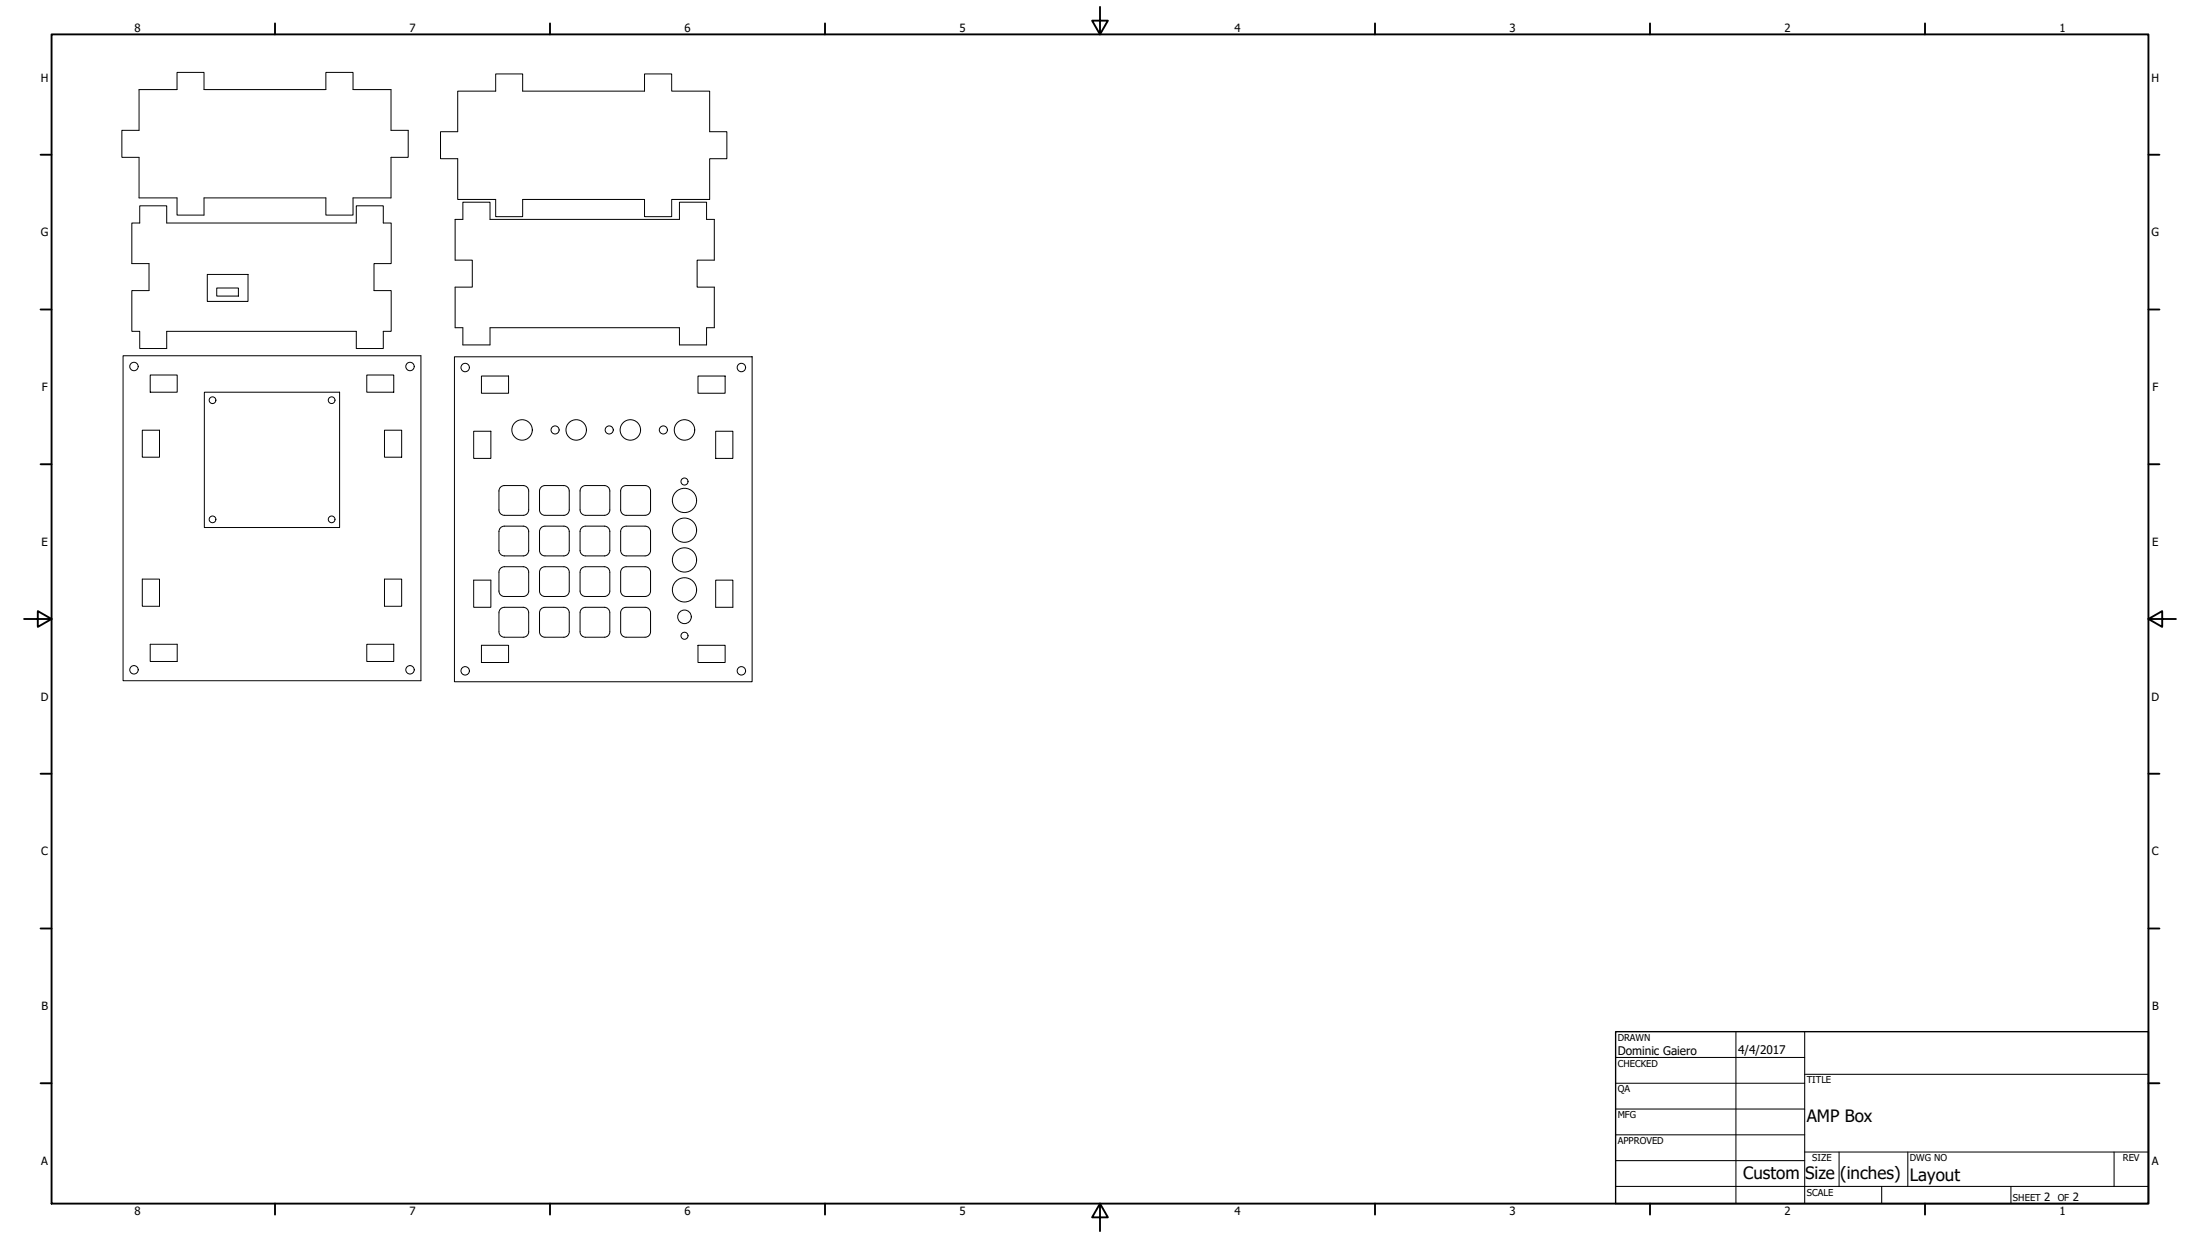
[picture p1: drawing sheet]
<svg xmlns="http://www.w3.org/2000/svg" width="813mm" height="457mm" viewBox="0 0 813 457" stroke-linecap="round" stroke-linejoin="round" font-family="sans-serif">
<!-- layer: Sketch Geometry (ANSI) -->
<g fill="none" stroke="#000" stroke-width=".37">
<path d="M51.4 33.1h14v-6.4h10v6.4h45v-6.4h10v6.4h14.1v15h6.3v10h-6.3v15h-14.1v6.3h-10v-6.3h-45v6.3h-10v-6.3h-14v-15h-6.4v-10h6.4zM169.1 33.7h14v-6.4h10v6.4h45v-6.4h10.1v6.4h14v14.9h6.3v10h-6.3v15.1h-14v6.3h-10.1v-6.3h-45v6.3h-10v-6.3h-14v-15.1h-6.3v-10h6.3zM51.6 76h10v6.4h70v-6.4h10v6.4h2.9v14.9h-6.3v10h6.3v15.1h-2.9v6.3h-10v-6.3h-70v6.3h-10v-6.3h-2.9v-15.1h6.4v-10h-6.4v-14.9h2.9zM171 74.7h10v6.3h70v-6.3h10v6.3h2.9v15.1h-6.3v9.9h6.3v15h-2.9v6.4h-10v-6.4h-70v6.4h-10v-6.4h-2.9v-15h6.4v-9.9h-6.4v-15.1h2.9zM76.6 101.3h15v10h-15zM80.1 106.4h8v2.9h-8zM45.5 131.4h110v120h-110zM55.5 138.5h10v6.3h-10zM135.5 138.5h10v6.3h-10zM167.9 131.8h110v120h-110zM177.9 138.9h10v6.3h-10zM257.9 138.9h10v6.3h-10z"/>
<path d="M52.6 158.9h6.3v9.9h-6.3zM75.5 144.8h50v50h-50zM142 158.9h6.4v9.9h-6.4zM175 159.3h6.4v10h-6.4zM264.4 159.3h6.4v10h-6.4zM186.3 179.3l-1 .3-.9 1.2-.1 7.5 .6 1.4 1.4 .6h7.1l1.3-.6 .6-1.4v-7l-.6-1.4-1.4-.6h-7M201.3 179.3l-1 .3-.9 1.2-.1 7.5 .3 1 .7 .7 1 .3h7M201.4 179.3h6.9M208.3 179.3l1 .3 .9 1.2 .1 7.5-.6 1.4-1.4 .6M216.3 179.3l-1 .3-.9 1.2-.1 7.5 .6 1.4 1.4 .6h7l1.4-.6 .6-1.4v-7l-.6-1.4-1.4-.6h-7M231.3 179.3l-1.4 .6-.6 1.4 .1 7.5 .9 1.2 1 .3M231.3 179.3h7"/>
<path d="M238.3 179.3l1.1 .3 .9 1.2v7.5l-.5 1.4-1.5 .6M184.9 194.9l1.4-.6h7l1.4 .6 .6 1.4v7l-.6 1.4-1.3 .6h-7.1l-1.4-.6-.6-1.4v-7zM208.3 194.3l1 .3 .9 1.2 .1 7.5-.6 1.4-1.4 .6M208.3 194.3h-7l-1.4 .6-.6 1.4v7l.3 1 1.2 .9 7.5 .1M214.9 194.9l1.4-.6h7l1.4 .6 .6 1.4v7l-.6 1.4-1.4 .6h-7l-1.4-.6-.6-1.4v-7zM231.3 194.3l-1.4 .6-.6 1.4 .1 7.5 .9 1.2 1 .3M231.3 194.3h7M231.3 190.3h7M238.3 194.3l1.1 .3 .9 1.2v7.5l-.5 1.4-1.5 .6M52.6 213.9h6.3v10h-6.3zM142 213.9h6.4v10h-6.4zM175 214.2h6.4v10.1h-6.4z"/>
<path d="M184.3 218.3l.6 1.4 1.4 .6 7.6-.1 1.2-.9 .2-1M184.3 218.3l.1-7.5 .9-1.2 1-.3h7.1l1.3 .6 .6 1.4v7M199.3 218.3l.3 1 1.2 .9 7.5 .1M208.3 209.3l1 .3 .9 1.2 .1 7.5M208.3 209.3h-7l-1.4 .6-.6 1.4v7M210.3 218.3l-.6 1.4-1.4 .6M214.3 218.3l.1-7.5 .9-1.2 1-.3h7l1.4 .6 .6 1.4v7M214.3 218.3l.6 1.4 1.4 .6 7.5-.1 1.2-.9 .3-1M229.3 218.3l.6 1.4 1.4 .6M231.3 209.3l-1 .3-.9 1.2-.1 7.5M231.3 209.3h7M231.3 205.3h7"/>
<path d="M238.3 209.3l1.1 .3 .9 1.2v7.5M240.3 218.3l-.5 1.4-1.5 .6M264.4 214.2h6.4v10.1h-6.4zM55.5 237.9h10v6.4h-10zM135.5 237.9h10v6.4h-10zM177.9 238.3h10v6.4h-10zM184.9 224.9l1.4-.6h7l1.4 .6 .6 1.4v7l-.6 1.4-1.3 .6h-7.1l-1.4-.6-.6-1.4v-7zM208.3 224.3l1 .3 .9 1.2 .1 7.5-.6 1.4-1.4 .6M208.3 224.3h-7l-1.4 .6-.6 1.4v7l.3 1 1.2 1h7.5M214.9 224.9l1.4-.6h7l1.4 .6 .6 1.4v7l-.6 1.4-1.4 .6h-7l-1.4-.6-.6-1.4v-7zM231.3 224.3l-1.4 .6-.6 1.4 .1 7.6 .9 1.2 1 .2M231.3 224.3h7"/>
<path d="M231.3 235.3h7M231.3 220.3h7M238.3 224.3l1.1 .3 .9 1.2v7.5l-.5 1.4-1.5 .6M257.9 238.3h10v6.4h-10z"/>
<circle cx="49.5" cy="135.4" r="1.56"/>
<circle cx="151.5" cy="135.4" r="1.56"/>
<circle cx="171.9" cy="135.7" r="1.56"/>
<circle cx="273.9" cy="135.7" r="1.56"/>
<circle cx="78.5" cy="147.8" r="1.24"/>
<circle cx="122.5" cy="147.8" r="1.24"/>
<circle cx="192.9" cy="158.8" r="3.8"/>
<circle cx="205.1" cy="158.8" r="1.49"/>
<circle cx="212.9" cy="158.8" r="3.8"/>
<circle cx="225.1" cy="158.8" r="1.49"/>
<circle cx="232.9" cy="158.8" r="3.8"/>
<circle cx="245.1" cy="158.8" r="1.49"/>
<circle cx="252.9" cy="158.8" r="3.8"/>
<circle cx="252.9" cy="177.8" r="1.3"/>
<circle cx="78.5" cy="191.8" r="1.24"/>
<circle cx="122.5" cy="191.8" r="1.24"/>
<circle cx="252.9" cy="184.8" r="4.5"/>
<circle cx="252.9" cy="195.8" r="4.5"/>
<circle cx="252.9" cy="206.8" r="4.5"/>
<circle cx="252.9" cy="217.8" r="4.5"/>
<circle cx="252.9" cy="227.8" r="2.51"/>
<circle cx="252.9" cy="234.8" r="1.3"/>
<circle cx="49.5" cy="247.4" r="1.56"/>
<circle cx="151.5" cy="247.4" r="1.56"/>
<circle cx="171.9" cy="247.7" r="1.56"/>
<circle cx="273.9" cy="247.7" r="1.56"/>
</g>
<!-- layer: Title (ANSI) -->
<g fill="none" stroke="#000" stroke-width=".38">
<path d="M596.9 390.5h69.8M641.3 381v63.5M666.7 396.7h127M666.7 381v63.5M596.9 400h69.8M596.9 409.6h69.8M596.9 419.1h69.8M596.9 438.1h196.8M596.9 428.6h69.8M666.7 425.4h127M679.4 425.4v12.7M695.2 438.1v6.4"/>
<path d="M704.8 425.4v12.7M742.9 438.1v6.4M781 425.4v12.7"/>
</g>
<path d="M596.9 381h196.8v63.5h-196.8z" fill="none" stroke="#000" stroke-width=".51"/>
<!-- layer: Border (ANSI) -->
<g fill="none" stroke="#000" stroke-width=".7">
<path d="M19 12.7h774.7v431.8h-774.7zM101.6 8.6v4.1M203.2 8.6v4.1M304.8 8.6v4.1M406.4 2.5v10.2l-2.9-5.1h5.8l-2.9 5.1M508 8.6v4.1M609.6 8.6v4.1M711.2 8.6v4.1M15 57.1h4M793.7 57.1h4.1M15 114.3h4M793.7 114.3h4.1"/>
<path d="M15 171.4h4M793.7 171.4h4.1M8.9 228.6h10.1l-5-2.9v5.8l5-2.9M793.7 228.6l5.1 2.9v-5.8l-5.1 2.9h10.2M15 285.7h4M793.7 285.7h4.1M15 342.9h4M793.7 342.9h4.1M15 400h4M793.7 400h4.1M101.6 444.5v4.1M203.2 444.5v4.1"/>
<path d="M304.8 444.5v4.1M406.4 444.5l2.9 5.1h-5.8l2.9-5.1v10.2M508 444.5v4.1M609.6 444.5v4.1M711.2 444.5v4.1"/>
</g>
<g font-size="6.3">
<text x="667.5" y="414.4">AMP Box</text>
<text x="644" y="435.5">Custom</text>
<text x="666.9" y="435.5">Size</text>
<text x="679.9" y="435.5">(inches)</text>
<text x="705.6" y="436.1">Layout</text>
</g>
<g font-size="4.4">
<text x="597.7" y="389.7">Dominic Gaiero</text>
<text x="642.1" y="389.1">4/4/2017</text>
</g>
<g font-size="4.2">
<text x="49.7" y="11.7">8</text>
<text x="151.3" y="11.7">7</text>
<text x="252.9" y="11.7">6</text>
<text x="354.5" y="11.7">5</text>
<text x="456.1" y="11.7">4</text>
<text x="557.7" y="11.7">3</text>
<text x="659.3" y="11.7">2</text>
<text x="760.9" y="11.7">1</text>
<text x="15.1" y="30.1">H</text>
<text x="794.9" y="30.1">H</text>
<text x="15.1" y="87.2">G</text>
<text x="794.9" y="87.2">G</text>
<text x="15.4" y="144.4">F</text>
<text x="795.2" y="144.4">F</text>
<text x="15.3" y="201.5">E</text>
<text x="795.1" y="201.5">E</text>
<text x="15.1" y="258.7">D</text>
<text x="794.9" y="258.7">D</text>
<text x="15.2" y="315.8">C</text>
<text x="795" y="315.8">C</text>
<text x="15.3" y="373">B</text>
<text x="795.1" y="373">B</text>
<text x="15.2" y="430.1">A</text>
<text x="795" y="430.1">A</text>
<text x="755.3" y="443.7">2</text>
<text x="765.8" y="443.7">2</text>
<text x="49.7" y="448.6">8</text>
<text x="151.3" y="448.6">7</text>
<text x="252.9" y="448.6">6</text>
<text x="354.5" y="448.6">5</text>
<text x="456.1" y="448.6">4</text>
<text x="557.7" y="448.6">3</text>
<text x="659.3" y="448.6">2</text>
<text x="760.9" y="448.6">1</text>
</g>
<g font-size="3.5">
<text x="597.7" y="384.3">DRAWN</text>
<text x="597.7" y="393.9">CHECKED</text>
<text x="667.5" y="400">TITLE</text>
<text x="597.7" y="403.4">QA</text>
<text x="597.7" y="412.9">MFG</text>
<text x="597.7" y="422.5">APPROVED</text>
<text x="669.5" y="428.8">SIZE</text>
<text x="705.6" y="428.8">DWG NO</text>
<text x="784.3" y="428.8">REV</text>
<text x="667.5" y="441.5">SCALE</text>
<text x="743.7" y="443.7">SHEET</text>
<text x="760.2" y="443.7">OF</text>
</g>
</svg>
